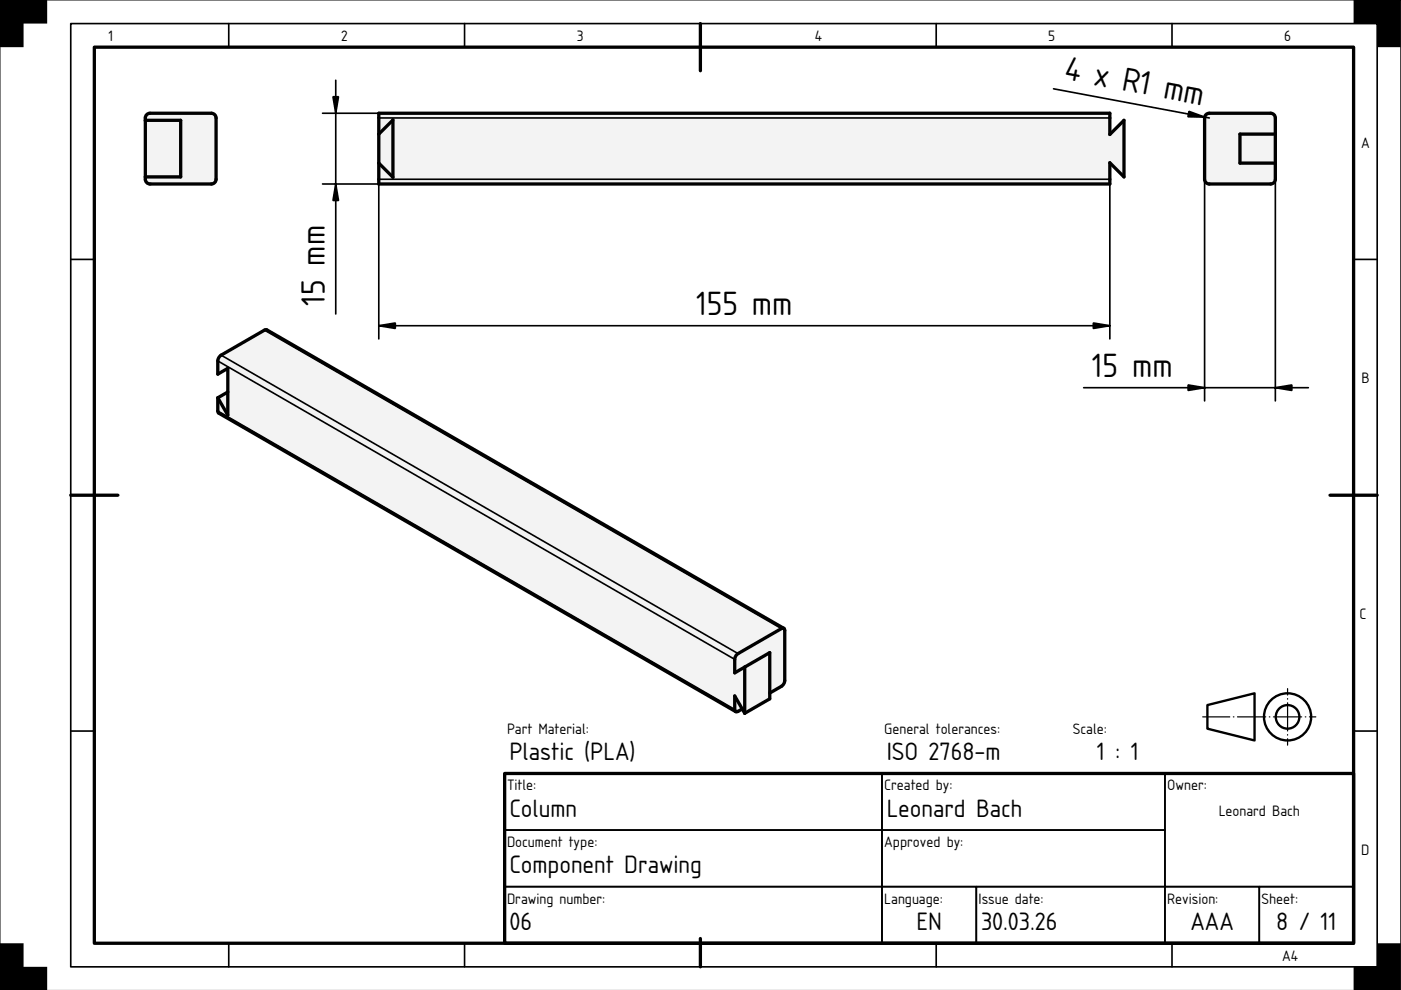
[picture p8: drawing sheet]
<svg xmlns="http://www.w3.org/2000/svg" width="297mm" height="210mm" viewBox="0 0 297 210" stroke-linecap="round" stroke-linejoin="round" font-family="sans-serif">
<path d="M0 0h297v210h-297z" fill="#fff" stroke="#000" stroke-width=".21"/>
<path d="M20 10h267v190h-267zM148.5 5v10M15 105h10M282 105h10M107 164h180v36h-180zM148.5 199v6" fill="none" stroke="#000" stroke-width=".7"/>
<g fill="none" stroke="#000" stroke-width=".35">
<path d="M15 5h277v200h-277zM48.5 5v5M98.5 5v5M198.5 5v5M248.5 5v5M15 55h5M287 55h5M15 155h5M287 155h5M107 164h80v12h-80zM107 176h80v12h-80zM187 176h60v12h-60z"/>
<path d="M187 164h60v12h-60zM247 164h40v24h-40zM48.5 200v5M98.5 200v5M107 188h80v12h-80zM187 188h20v12h-20zM198.5 200v5M207 188h40v12h-40zM247 188h20v12h-20zM248.5 200v5M267 188h20v12h-20z"/>
</g>
<path d="M0 0h10v5h-5v5h-5zM287 0h10v10h-5v-5h-5zM0 200h5v5h5v5h-10zM292 200h5v10h-10v-5h5z" fill="#000"/>
<g fill="none" stroke="#000" stroke-width=".5">
<path d="M256 149.5l10-2.5v10l-10-2.5z"/>
<circle cx="273" cy="152" r="5"/>
<circle cx="273" cy="152" r="2.5"/>
</g>
<path d="M255 152h24" fill="none" stroke="#000" stroke-width=".25" stroke-dasharray="6 .7 .1 .7" stroke-dashoffset=".2"/>
<path d="M273 158v-12" fill="none" stroke="#000" stroke-width=".25" stroke-dasharray="6 .7 .1 .7" stroke-dashoffset="4.6"/>
<g fill="#f1f3f5">
<path d="M80.3 24h155v4.5l3-3v12l-3-3v4.5h-155z" fill-rule="evenodd"/>
<path d="M80.3 25h155v3.5l3-3v12l-3-3v3.5h-155v-3.4l3 3v-12.2l-3 3z" fill-rule="evenodd"/>
<path d="M80.3 24h155v1h-155z" fill-rule="evenodd"/>
<path d="M80.3 38h155v1h-155z" fill-rule="evenodd"/>
<path d="M83.3 25.4v12.2l-3-3v-6.2z" fill-rule="evenodd"/>
</g>
<path d="M80.3 24h155v4.5l3-3v12l-3-3v4.5h-155zM80.3 28.4l3-3v12.2l-3-3" fill="none" stroke="#000" stroke-width=".7"/>
<path d="M71.2 17v49.6M68.4 39h166.9v32.9M68.4 24h166.9M80.3 38h155M80.3 25h155M80.3 39v32.9M80.3 69.1h155" fill="none" stroke="#000" stroke-width=".35"/>
<path d="M70.6 20.5h1.2l-.6 3.5zM71.2 39l.6 3.5h-1.2zM80.3 69.1l3.5-.6v1.1zM231.8 68.5l3.5 .6-3.5 .5z" fill="#000" stroke="#000" stroke-width=".35"/>
<g fill="#f1f3f5">
<path d="M255.7 24.3l.7-.3h13a1 1 0 0 1 1 1v13a1 1 0 0 1-1 1h-13a1 1 0 0 1-1-1v-13z" fill-rule="evenodd"/>
<path d="M255.7 24.3l.7-.3h13a1 1 0 0 1 1 1v3.4h-7.5v6.2h7.5v3.4a1 1 0 0 1-1 1h-13a1 1 0 0 1-1-1v-13z" fill-rule="evenodd"/>
<path d="M262.9 28.4h7.5v6.2h-7.5z" fill-rule="evenodd"/>
</g>
<path d="M255.7 24.3l.7-.3h13a1 1 0 0 1 1 1v13a1 1 0 0 1-1 1h-13a1 1 0 0 1-1-1v-13zM270.4 28.4h-7.5v6.2h7.5" fill="none" stroke="#000" stroke-width=".7"/>
<path d="M223.4 18.8l33 6.2M255.4 34.6v50.4M270.4 34.6v50.4M229.8 82.2h47.6" fill="none" stroke="#000" stroke-width=".35"/>
<path d="M252.1 23.6l3.3 1.2h-3.5zM251.9 81.6l3.5 .6-3.5 .6zM270.4 82.2l3.5-.6v1.2z" fill="#000" stroke="#000" stroke-width=".35"/>
<g fill="#f1f3f5">
<path d="M31.1 24.3l.7-.3h13a1 1 0 0 1 1 1v13a1 1 0 0 1-1 1h-13a1.12 1.12 0 0 1-1-1.5v-12.5z" fill-rule="evenodd"/>
<path d="M31.1 24.3l.7-.3h13a1 1 0 0 1 1 1v13a1 1 0 0 1-1 1h-13a1.12 1.12 0 0 1-1-1.5h7.5v-12h-7.5l.1-.9z" fill-rule="evenodd"/>
<path d="M30.8 25.5h7.5v12h-7.5z" fill-rule="evenodd"/>
</g>
<path d="M30.8 25.5h7.5v12h-7.5M31.1 24.3l.7-.3h13a1 1 0 0 1 1 1v13a1 1 0 0 1-1 1h-13a1 1 0 0 1-1-1v-13z" fill="none" stroke="#000" stroke-width=".7"/>
<g fill="#f1f3f5">
<path d="M46.2 84.3l2.1-1.2v4.9z"/>
<path d="M46.6 75.5l9.5-5.5 .5-.1 109.6 63.3 .2 .5v10.6a1.56 1.56 0 0 1-.7 1.2l-2.5 1.4v1.3l-5.3 3-.5-.9-1.1 .6h-.3l-109.6-63.3-.2-.5v-2.8l2.1-1.2v-5l-2.1 1.2v-2.8z" fill-rule="evenodd"/>
<path d="M46.9 75.3l9.2-5.3 109.6 63.3-9.2 5.3z" fill-rule="evenodd"/>
<path d="M46.2 76.5l109.6 63.3v2.9l2.1-1.3v9.8l-2.1-3.6v2.8l-109.6-63.3v-2.8l2.1 3.7v-9.9l-2.1 1.2z" fill-rule="evenodd"/>
<path d="M46.6 75.5l.3-.2 109.6 63.3a1.56 1.56 0 0 0-.7 1.2l-109.6-63.3z" fill-rule="evenodd"/>
<path d="M156.2 138.8l9.5-5.5 .5-.1 .2 .5v10.6a1.56 1.56 0 0 1-.7 1.2l-2.5 1.4v-8.5l-7.4 4.3v-2.9z" fill-rule="evenodd"/>
<path d="M157.9 141.4l5.3-3v9.8l-5.3 3z" fill-rule="evenodd"/>
<path d="M56.1 70l.5-.1 109.6 63.3-.5 .1z" fill-rule="evenodd"/>
<path d="M46.2 87.1l109.6 63.3 .2 .5-109.6-63.3z" fill-rule="evenodd"/>
<path d="M155.8 147.6l1.6 2.7-1.1 .6h-.3l-.2-.3z" fill-rule="evenodd"/>
</g>
<path d="M46.2 84.3v2.8l.2 .5 109.6 63.3M46.2 84.3l2.1 3.7v-9.9l-2.1 1.2v-2.8a1.56 1.56 0 0 1 .7-1.2l9.2-5.3 .5-.1 109.6 63.3M48.3 83.1l-2.1 1.2M166.2 133.2l.2 .5v10.6a1.56 1.56 0 0 1-.7 1.2l-2.5 1.4M166.2 133.2l-.5 .1-9.2 5.3a1.56 1.56 0 0 0-.7 1.2v2.9l7.4-4.3v9.8l-5.3 3M156 150.9l-.2-.5v-2.8l2.1 3.6M157.4 150.3l-1.1 .6h-.3M157.9 141.4v9.8" fill="none" stroke="#000" stroke-width=".7"/>
<path d="M46.2 76.5l109.6 63.3M46.9 75.3l109.6 63.3M56.1 70l109.6 63.3M46.2 87.1l109.6 63.3" fill="none" stroke="#000" stroke-width=".35"/>
<g font-size="6.7">
<text x="225.5" y="16.8" transform="rotate(11 225.5 16.8)">4 x R1 mm</text>
<text x="68.9" y="64.8" transform="rotate(-90 68.9 64.8)">15 mm</text>
<text x="147.6" y="66.7">155 mm</text>
<text x="231.5" y="79.9">15 mm</text>
</g>
<g font-size="5">
<text x="108" y="161.2">Plastic (PLA)</text>
<text x="188" y="161.2">ISO 2768-m</text>
<text x="232.6" y="161.2">1 : 1</text>
<text x="108" y="173.2">Column</text>
<text x="188" y="173.2">Leonard Bach</text>
<text x="108" y="185.2">Component Drawing</text>
<text x="108" y="197.2">06</text>
<text x="194.3" y="197.2">EN</text>
<text x="208" y="197.2">30.03.26</text>
<text x="252.4" y="197.2">AAA</text>
<text x="270.6" y="197.2">8 / 11</text>
</g>
<g font-size="3">
<text x="23" y="8.8">1</text>
<text x="72.3" y="8.8">2</text>
<text x="122.3" y="8.8">3</text>
<text x="172.7" y="8.8">4</text>
<text x="222.3" y="8.8">5</text>
<text x="272.3" y="8.8">6</text>
<text x="288.6" y="31.3">A</text>
<text x="288.6" y="81.3">B</text>
<text x="288.3" y="131.3">C</text>
<text x="107.5" y="155.6">Part Material:</text>
<text x="187.5" y="155.6">General tolerances:</text>
<text x="227.5" y="155.6">Scale:</text>
<text x="107.5" y="167.6">Title:</text>
<text x="187.5" y="167.6">Created by:</text>
<text x="247.5" y="167.6">Owner:</text>
<text x="258.4" y="173.1">Leonard Bach</text>
<text x="107.5" y="179.6">Document type:</text>
<text x="187.5" y="179.6">Approved by:</text>
<text x="288.6" y="181.3">D</text>
<text x="107.5" y="191.6">Drawing number:</text>
<text x="187.5" y="191.6">Language:</text>
<text x="207.5" y="191.6">Issue date:</text>
<text x="247.5" y="191.6">Revision:</text>
<text x="267.5" y="191.6">Sheet:</text>
<text x="271.8" y="203.8">A4</text>
</g>
</svg>
